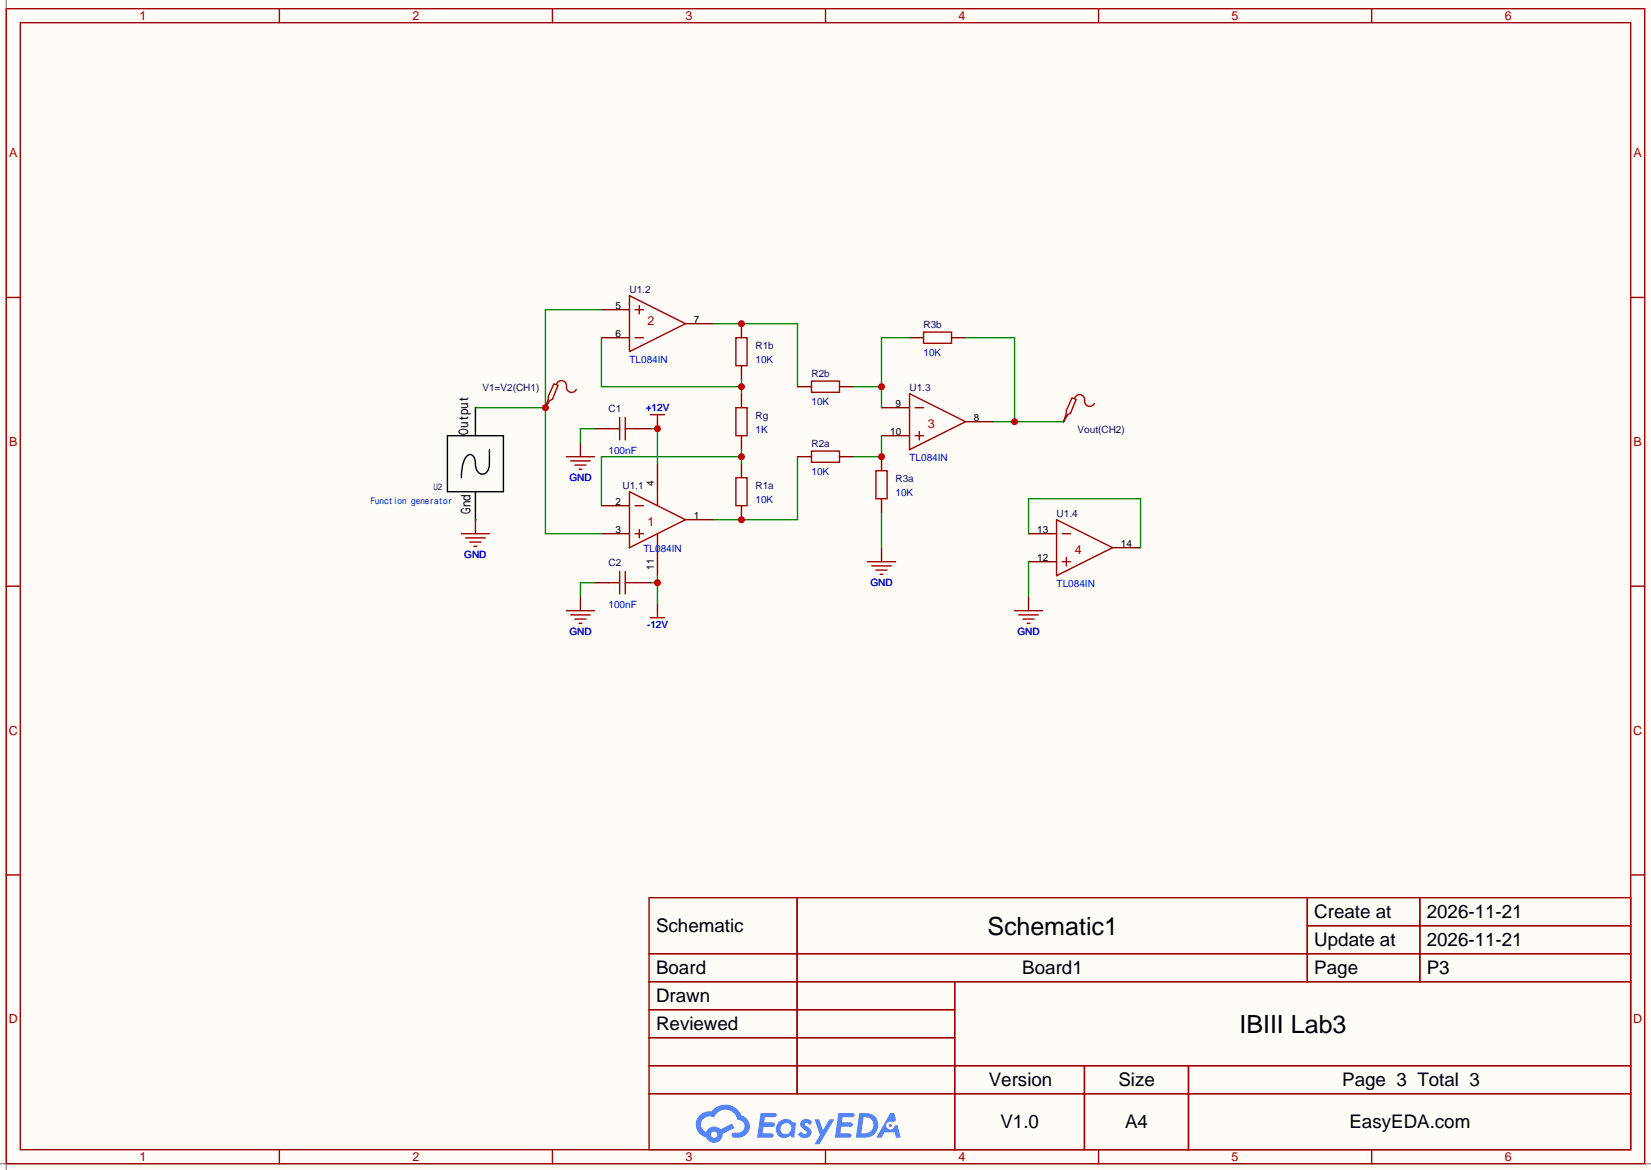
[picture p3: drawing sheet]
<svg xmlns="http://www.w3.org/2000/svg" width="299mm" height="212mm" viewBox="0 0 299 212" stroke-linecap="round" stroke-linejoin="round" font-family="sans-serif">
<path d="M0 0h299.5v212.3h-299.5z" fill="#fffcf7"/>
<path d="M1.1 0v212.3M0 211.1h299.5" fill="none" stroke="#999" stroke-width=".25"/>
<g fill="none" stroke="#a10000" stroke-width=".25">
<path d="M1.1 1.6h297.2v209.5h-297.2zM3.7 4.1h292.1v204.5h-292.1zM50.7 1.6v2.5M100.2 1.6v2.5M149.7 1.6v2.5M199.3 1.6v2.5M248.8 1.6v2.5M1.1 54h2.6M295.8 54h2.5M1.1 106.4h2.6M295.8 106.4h2.5M1.1 158.7h2.6"/>
<path d="M295.8 158.7h2.5M117.7 162.9h178.1v45.7h-178.1zM117.7 173h178.1M117.7 178.1h178.1M144.6 162.9v35.5M173.2 178.1v30.5M237.1 162.9v15.2M237.1 167.9h58.7M257.5 162.9v15.2M117.7 183.2h55.5M117.7 193.3h178.1M117.7 188.3h55.5"/>
<path d="M117.7 198.4h178.1M196.7 193.3v15.3M215.6 193.3v15.3M50.7 208.6v2.5M100.2 208.6v2.5M149.7 208.6v2.5M199.3 208.6v2.5M248.8 208.6v2.5"/>
</g>
<g fill="#5487ff">
<path d="M145.5 203.3a1.3 1.3 0 0 1 1.8 .2l-.4 .7a.54 .54 0 0 0-.9-.3l.1 .2a1.58 1.58 0 0 1 1.1 1.6 1.43 1.43 0 0 1-2.5 .2l.5-.6a.64 .64 0 0 0 .5 .4 .64 .64 0 0 0 .7-.2l-.2-.3a1.6 1.6 0 0 1-1-1.5z"/>
<path d="M147.7 203.1h.9l.7 2 1.1-2h.9l-2.7 4.5h-.9l1-1.7z"/>
<path d="M138 201.9h1.6a1.31 1.31 0 0 1 1.2 .2 .4 .4 0 0 1-.3 .6h-1.8l-.1 .9h1.6a.4 .4 0 0 1 .4 .5 .4 .4 0 0 1-.4 .3h-1.7l-.2 1.2h.8a1.23 1.23 0 0 1 1.2 .2 .39 .39 0 0 1-.3 .6h-2.7z"/>
<path d="M152.1 201.9h1.6a1.32 1.32 0 0 1 1.3 .2 .39 .39 0 0 1-.4 .6h-1.7l-.2 .9h1.7a.4 .4 0 0 1 .3 .5 .4 .4 0 0 1-.4 .3h-1.7l-.2 1.2h.8a1.23 1.23 0 0 1 1.2 .2 .39 .39 0 0 1-.3 .6h-2.7z"/>
<path d="M161.5 201.9h.7l.4 1.4-.7 .3a.75 .75 0 0 0-1.1 .3 .75 .75 0 0 0 .5 1.1 .75 .75 0 0 0 .9-.7l.6-.3 .6 2.4h-.9l-.2-1h-1.9l-.5 1h-.9z"/>
<path d="M155.9 201.9l-.7 4.5h1.5a2.27 2.27 0 0 0 2.6-2.3 2.27 2.27 0 0 0-2.7-2.2zM156.6 202.7a1.5 1.5 0 0 1 1.8 1.5 1.5 1.5 0 0 1-1.9 1.4h-.3z"/>
<path d="M141.3 203.5a1.62 1.62 0 0 0-.4 2.2 1.62 1.62 0 0 0 2 .6l.4-.3 .3 .3 .5 .1 .3-2.5-.2-.2-.4-.1a1.58 1.58 0 0 0-2.5-.1zM141.9 204.1a.99 .99 0 0 1 1.6 .3 .99 .99 0 0 1-.9 1.3 .94 .94 0 0 1-1-.5 .94 .94 0 0 1 .3-1.1z"/>
<path d="M126.9 202.3a2.37 2.37 0 0 0 1.2 4 1.54 1.54 0 0 0 1.7 1 1.54 1.54 0 0 0 1.3-1.6l2.1-1.1-.5-.7-2 1a1.57 1.57 0 0 0-2.6 .5 1.5 1.5 0 0 1-.8-2.1 1.5 1.5 0 0 1 2.2-.5 2.23 2.23 0 0 1 2.3-1.5 2.23 2.23 0 0 1 2 1.9 1.16 1.16 0 0 1 1.2 1 1.16 1.16 0 0 1-1 1.3h-.7a.47 .47 0 0 0-.6 .4 .47 .47 0 0 0 .4 .5 2.23 2.23 0 0 0 2.3-.6 2.23 2.23 0 0 0 .4-2.3 2.16 2.16 0 0 0-1.3-1.1 3.2 3.2 0 0 0-5.4-.8l-1.2 .1zM129 205.9a.58 .58 0 0 1 1.1 0 .58 .58 0 0 1-1.1 0z"/>
<circle cx="161.5" cy="204.2" r=".28"/>
</g>
<g fill="none" stroke="#870000" stroke-width=".25">
<path d="M109.1 56.2h5.1M124.3 58.7h5.1M134.5 58.7v2.6M109.1 61.3h5.1M134.5 66.3v2.6M134.5 71.4v2.6M134.5 79v2.6M159.9 74h5.1M159.9 79h5.1M175.1 76.5h5.1M109.1 96.8h5.1M109.1 91.7h5.1"/>
<path d="M119.3 84.1v5.1M119.3 99.4v5M124.3 94.3h5.1M134.5 84.1v2.6M134.5 91.7v2.6M186.6 96.8h5M201.8 99.4h5.1M186.6 101.9h5"/>
</g>
<g fill="none" stroke="#a10000" stroke-width=".25">
<path d="M114.2 53.6l10.1 5.1-10.1 5.1zM115.2 56.2h1.5M116 55.4v1.5M115.2 61.3h1.5M133.5 74h2v5h-2zM133.5 61.3h2v5h-2zM165 71.4l10.1 5.1-10.1 5.1zM166 79h1.5M166 74h1.5M166.8 78.3v1.5M114.2 89.2l10.1 5.1-10.1 5.1zM115.2 96.8h1.5"/>
<path d="M115.2 91.7h1.5M116 96.1v1.5M119.3 89.2v2.5M119.3 96.8v2.6M133.5 86.7h2v5h-2zM191.6 94.3l10.2 5.1-10.2 5zM192.7 96.8h1.5M192.7 101.9h1.5M193.4 101.1v1.6"/>
</g>
<path d="M144.7 82.9v11.4h-15.3" fill="none" stroke="#008700" stroke-width=".25"/>
<circle cx="134.5" cy="94.3" r=".63" fill="#c00"/>
<path d="M134.5 81.6v2.5M134.5 82.9h-25.4v8.8" fill="none" stroke="#008700" stroke-width=".25"/>
<circle cx="134.5" cy="82.9" r=".63" fill="#c00"/>
<path d="M109.1 61.3v8.9h25.4M134.5 68.9v2.5" fill="none" stroke="#008700" stroke-width=".25"/>
<circle cx="134.5" cy="70.2" r=".63" fill="#c00"/>
<path d="M129.4 58.7h15.3v11.5" fill="none" stroke="#008700" stroke-width=".25"/>
<circle cx="134.5" cy="58.7" r=".63" fill="#c00"/>
<path d="M119.3 76.5v1.3M119.3 109.5v1.3" fill="none" stroke="#870000" stroke-width=".25"/>
<path d="M118 75.2h2.5M119.3 75.2v1.3M118 112.1h2.5M119.3 110.8v1.3" fill="none" stroke="#a10000" stroke-width=".25"/>
<path d="M118 105.7h1.3M119.3 104.4v5.1" fill="none" stroke="#008700" stroke-width=".25"/>
<circle cx="119.3" cy="105.7" r=".63" fill="#c00"/>
<path d="M118 77.8h1.3v6.3" fill="none" stroke="#008700" stroke-width=".25"/>
<circle cx="119.3" cy="77.8" r=".63" fill="#c00"/>
<g fill="none" stroke="#870000" stroke-width=".25">
<path d="M107.8 77.8h2.6M115.4 77.8h2.6M144.7 70.2h2.5M152.3 70.2h2.5M165 61.3h2.5M172.6 61.3h2.5M105.3 80.3v2.6M144.7 82.9h2.5M152.3 82.9h2.5M159.9 82.9v2.5M159.9 90.5v2.5M105.3 108.3v2.5"/>
<path d="M107.8 105.7h2.6M115.4 105.7h2.6"/>
</g>
<g fill="none" stroke="#a10000" stroke-width=".25">
<path d="M110.4 77.8h2M112.4 75.7v4.1M113.4 75.7v4.1M113.4 77.8h2M147.2 69.1h5.1v2.1h-5.1zM167.5 60.3h5.1v2h-5.1zM102.7 82.9h5.1M103.5 83.6h3.6M104.3 84.4h2M105 85.1h.5M147.2 81.8h5.1v2.1h-5.1zM158.9 85.4h2v5.1h-2z"/>
<path d="M102.7 110.8h5.1M103.5 111.6h3.6M104.3 112.3h2M105 113.1h.5M110.4 105.7h2M112.4 103.7v4M113.4 103.7v4M113.4 105.7h2"/>
</g>
<path d="M107.8 77.8h-2.5v2.5M159.9 79v3.9h-5.1M107.8 105.7h-2.5v2.6" fill="none" stroke="#008700" stroke-width=".25"/>
<circle cx="159.9" cy="82.9" r=".63" fill="#c00"/>
<path d="M154.8 70.2h5.1M165 61.3h-5.1v12.7" fill="none" stroke="#008700" stroke-width=".25"/>
<circle cx="159.9" cy="70.2" r=".63" fill="#c00"/>
<path d="M175.1 61.3h8.9v15.2M180.2 76.5h12.7" fill="none" stroke="#008700" stroke-width=".25"/>
<circle cx="184" cy="76.5" r=".63" fill="#c00"/>
<path d="M98.9 73.7v.3M159.9 99.4v2.5M186.6 108.3v2.5" fill="none" stroke="#870000" stroke-width=".25"/>
<path d="M157.4 101.9h5M158.1 102.7h3.6M158.9 103.4h2M159.6 104.2h.5M184 110.8h5.1M184.8 111.6h3.5M185.5 112.3h2.1M186.3 113.1h.5" fill="none" stroke="#a10000" stroke-width=".25"/>
<path d="M109.1 56.2h-10.2v40.6h10.2M86.2 74h12.7M159.9 93v6.4M186.6 96.8v-6.3h20.3v8.9M186.6 101.9v6.4" fill="none" stroke="#008700" stroke-width=".25"/>
<circle cx="98.9" cy="74" r=".63" fill="#c00"/>
<path d="M100.5 69.6l.7 .3-1 2.5-.5 .3-.8 1.3 .5-1.6v-.5zM101 69.6a.93 .93 0 0 1 1.1-.5 .93 .93 0 0 1 .6 1.1 .94 .94 0 0 0 .7 1 .94 .94 0 0 0 1.1-.5M194.4 72.2l.8 .2-1 2.6-.5 .2-.8 1.3 .5-1.5v-.5zM194.9 72.2a.93 .93 0 0 1 1.2-.6 .93 .93 0 0 1 .6 1.1 .94 .94 0 0 0 .7 1 .94 .94 0 0 0 1.1-.5M83.7 96.8h5.1M84.5 97.6h3.5M85.2 98.4h2M86 99.1h.5" fill="none" stroke="#a10000" stroke-width=".25"/>
<path d="M192.9 76.3v.2M86.2 94.3v2.5" fill="none" stroke="#870000" stroke-width=".25"/>
<path d="M81.2 79h10.1v10.2h-10.1zM86.2 74v5M86.2 89.2v5.1M88.8 81.6v.5a7 7 0 0 1-.3 3.3 1.14 1.14 0 0 1-1.3 .6 1.14 1.14 0 0 1-.9-1.1l-.1-.8a1.44 1.44 0 0 0-.9-1.6 1.81 1.81 0 0 0-1.3 1.7l-.3 2.5" fill="none" stroke="#000" stroke-width=".25"/>
<path d="M86.2 94.3h.1" fill="none" stroke="#008700" stroke-width=".25"/>
<g font-size="4.5">
<text x="179.1" y="169.7">Schematic1</text>
<text x="224.8" y="187.5">IBIII Lab3</text>
</g>
<g font-size="3.4">
<text x="238.4" y="166.6">Create at</text>
<text x="258.8" y="166.6">2026-11-21</text>
<text x="119" y="169.1">Schematic</text>
<text x="238.4" y="171.6">Update at</text>
<text x="258.8" y="171.6">2026-11-21</text>
<text x="119" y="176.7">Board</text>
<text x="185.4" y="176.7">Board1</text>
<text x="238.4" y="176.7">Page</text>
<text x="258.8" y="176.7">P3</text>
<text x="119" y="181.8">Drawn</text>
<text x="119" y="186.9">Reviewed</text>
<text x="179.4" y="197">Version</text>
<text x="202.9" y="197">Size</text>
<text x="243.5" y="197">Page 3 Total 3</text>
<text x="181.5" y="204.7">V1.0</text>
<text x="204.1" y="204.7">A4</text>
<text x="244.8" y="204.7">EasyEDA.com</text>
</g>
<g font-size="2.3" fill="#a00000">
<text x="25.3" y="3.6">1</text>
<text x="74.8" y="3.6">2</text>
<text x="124.3" y="3.6">3</text>
<text x="173.9" y="3.6">4</text>
<text x="223.4" y="3.6">5</text>
<text x="272.9" y="3.6">6</text>
<text x="1.7" y="28.5">A</text>
<text x="296.3" y="28.5">A</text>
<text x="117.5" y="58.9">2</text>
<text x="168.3" y="77.7">3</text>
<text x="1.7" y="80.9">B</text>
<text x="296.3" y="80.9">B</text>
<text x="117.5" y="95.5">1</text>
<text x="194.9" y="100.6">4</text>
<text x="1.6" y="133.3">C</text>
<text x="296.2" y="133.3">C</text>
<text x="1.6" y="185.7">D</text>
<text x="296.2" y="185.7">D</text>
<text x="25.3" y="210.6">1</text>
<text x="74.8" y="210.6">2</text>
<text x="124.3" y="210.6">3</text>
<text x="173.9" y="210.6">4</text>
<text x="223.4" y="210.6">5</text>
<text x="272.9" y="210.6">6</text>
</g>
<g font-size="1.8" fill="#000080">
<text x="114.2" y="53.2">U1.2</text>
<text x="167.5" y="59.6">R3b</text>
<text x="137" y="63.4">R1b</text>
<text x="87.5" y="71">V1=V2(CH1)</text>
<text x="147.2" y="68.5">R2b</text>
<text x="165" y="71">U1.3</text>
<text x="110.4" y="74.8">C1</text>
<text x="117.1" y="74.5">+12V</text>
<text x="137" y="76.1">Rg</text>
<text x="147.2" y="81.2">R2a</text>
<text x="195.5" y="78.6">Vout(CH2)</text>
<text x="103.3" y="87.2">GND</text>
<text x="112.9" y="88.8">U1.1</text>
<text x="137" y="88.8">R1a</text>
<text x="162.4" y="87.5">R3a</text>
<text x="191.6" y="93.9">U1.4</text>
<text x="84.2" y="101.2">GND</text>
<text x="110.4" y="102.7">C2</text>
<text x="157.9" y="106.3">GND</text>
<text x="117.4" y="113.9">-12V</text>
<text x="103.3" y="115.2">GND</text>
<text x="184.5" y="115.2">GND</text>
</g>
<g font-size="1.8">
<text x="111.7" y="56">5</text>
<text x="125.9" y="58.5">7</text>
<text x="111.7" y="61.1">6</text>
<text x="162.5" y="73.8">9</text>
<text x="176.7" y="76.3">8</text>
<text x="161.5" y="78.8">10</text>
<text x="118.6" y="88.2" transform="rotate(-90 118.6 88.2)">4</text>
<text x="111.7" y="91.5">2</text>
<text x="125.9" y="94.1">1</text>
<text x="111.7" y="96.6">3</text>
<text x="188.1" y="96.6">13</text>
<text x="188.1" y="101.7">12</text>
<text x="203.3" y="99.2">14</text>
<text x="118.6" y="103.4" transform="rotate(-90 118.6 103.4)">11</text>
</g>
<g font-size="1.8" fill="#00f">
<text x="114.2" y="65.9">TL084IN</text>
<text x="137" y="65.9">10K</text>
<text x="167.5" y="64.6">10K</text>
<text x="147.2" y="73.5">10K</text>
<text x="110.4" y="82.4">100nF</text>
<text x="137" y="78.6">1K</text>
<text x="165" y="83.7">TL084IN</text>
<text x="147.2" y="86.2">10K</text>
<text x="137" y="91.3">10K</text>
<text x="162.4" y="90">10K</text>
<text x="116.7" y="100.2">TL084IN</text>
<text x="191.6" y="106.6">TL084IN</text>
<text x="110.4" y="110.4">100nF</text>
</g>
<text font-size="1.6" fill="#000080" x="78.6" y="88.9">U2</text>
<text font-size="1.6" fill="#00f" x="67.2" y="91.5">Function generator</text>
</svg>
